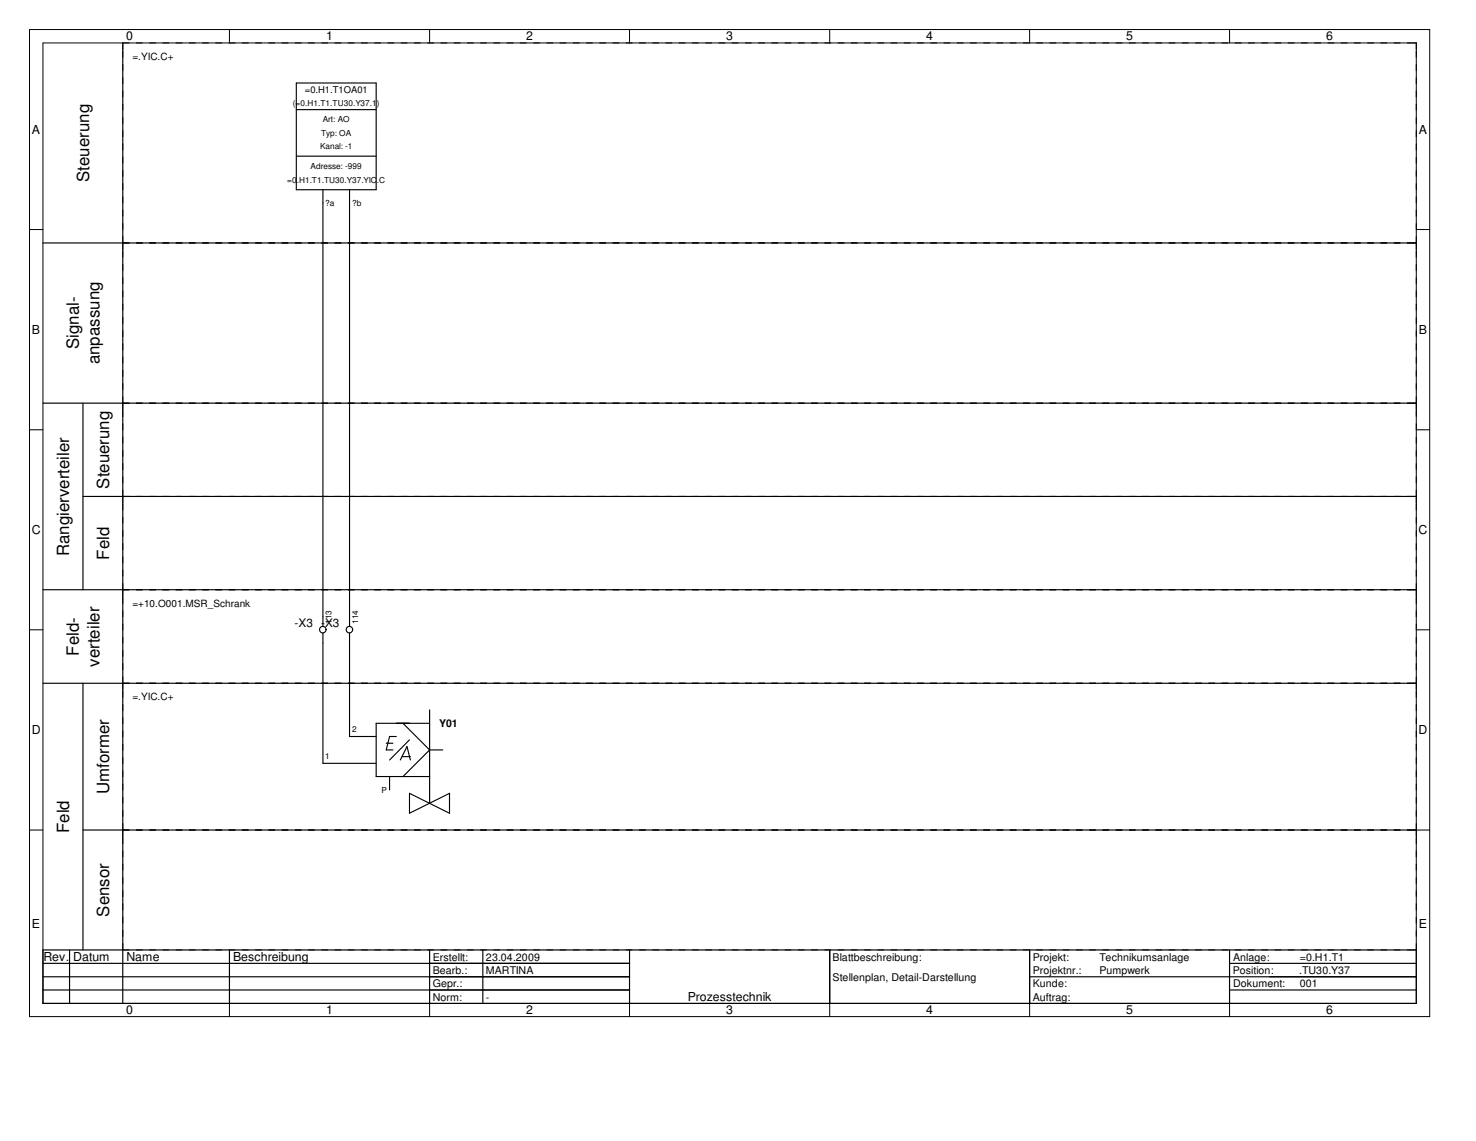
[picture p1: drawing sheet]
<svg xmlns="http://www.w3.org/2000/svg" width="279mm" height="216mm" viewBox="0 0 279 216" stroke-linecap="round" stroke-linejoin="round" font-family="sans-serif">
<g fill="none" stroke="#000" stroke-width=".19">
<path d="M5.6 5.6h265v186.8h-265zM8.1 8.1h260v181.8h-260zM23.2 8.1v1.3M43.4 5.6v2.5M81.3 5.6v2.5M119.2 5.6v2.5M157.1 5.6v2.5M194.9 5.6v2.5M232.7 5.6v2.5M5.6 43.4h2.5M23.2 46v1.2M266.8 46h1.3"/>
<path d="M268.1 43.4h2.5M23.2 76.3v1.2M266.8 76.3h1.3M5.6 81.3h2.5M23.2 93.9v1.3M266.8 93.9h1.3M268.1 81.3h2.5M5.6 119.2h2.5M23.2 111.6v1.3M266.8 111.6h1.3M268.1 119.2h2.5M23.2 129.3v1.3"/>
<path d="M266.8 129.3h1.3M5.6 157.1h2.5M23.2 157.1v1.2M266.8 157.1h3.8M266.8 179.7h1.3M43.4 189.9v2.5M81.3 189.9v2.5M119.2 189.9v2.5M157.1 189.9v2.5M194.9 189.9v2.5M232.7 189.9v2.5"/>
</g>
<g fill="none" stroke="#000" stroke-width=".22">
<path d="M23.2 8.1v181.8M8.1 46h260M8.1 76.3h260M15.7 76.3v35.3M15.7 93.9h252.4M8.1 111.6h260M8.1 129.3h260M15.7 129.3v50.4M15.7 157.1h252.4M8.1 179.7h260v10.2h-260zM13.2 179.7v10.2M43.4 179.7v10.2"/>
<path d="M81.3 179.7v10.2M91.4 179.7v10.2M119.2 179.7v10.2M157.1 179.7v10.2M194.9 179.7v10.2M232.7 179.7v10.2M8.1 184.8h111.1M8.1 182.3h111.1M8.1 187.3h111.1M194.9 184.8h73.2M232.7 182.3h35.4M232.7 187.3h35.4"/>
</g>
<g fill="none" stroke="#000" stroke-width=".19" stroke-dasharray="1.3 1.3" stroke-linecap="butt">
<path d="M23.2 8.1h243.6M23.2 46h243.6M23.2 46v-36.6M268.1 46v-36.6M23.2 76.3h243.6M23.2 76.3v-29.1M268.1 76.3v-29.1M23.2 93.9h243.6M23.2 93.9v-16.4M268.1 93.9v-16.4M23.2 111.6h243.6M23.2 111.6v-16.4"/>
<path d="M268.1 111.6v-16.4M23.2 129.3h243.6M23.2 129.3v-16.4M268.1 129.3v-16.4M23.2 157.1h243.6M23.2 157.1v-26.5M268.1 157.1v-26.5M23.2 179.7h243.6M23.2 179.7v-21.4M268.1 179.7v-21.4"/>
</g>
<g fill="none" stroke="#000" stroke-width=".21">
<path d="M56.1 15.7h15.1v20.2h-15.1zM56.1 20.7h15.1M56.1 29.5h15.1M61.1 35.9v82.6M66.2 35.9v82.6M61.1 119.8v24.6h10.1M66.2 119.8v19.6h5M75 139.4h-1.3l-.6 2.5h1.3M76.3 136.9l5 5M77.5 140l-3.8 3.8M81.3 136.9h-10.1v10h10.1M81.3 134.3v17.7"/>
<path d="M73.1 140.6h1.3M73.7 146.9v2.6M75.8 143.8l1.2-2.5 .7 2.5M76.1 143.2h1.6M77.5 150.1l7.6 3.8v-3.8l-7.6 3.8zM81.3 141.9h2.5M81.3 141.9l-5 5"/>
<circle cx="61.1" cy="119.1" r=".62"/>
<circle cx="66.1" cy="119.1" r=".62"/>
</g>
<g font-size="3.2">
<text x="16.9" y="34.4" transform="rotate(-90 16.9 34.4)">Steuerung</text>
<text x="14.9" y="66.1" transform="rotate(-90 14.9 66.1)">Signal-</text>
<text x="18.8" y="69" transform="rotate(-90 18.8 69)">anpassung</text>
<text x="20.7" y="92.5" transform="rotate(-90 20.7 92.5)">Steuerung</text>
<text x="13.1" y="105.2" transform="rotate(-90 13.1 105.2)">Rangierverteiler</text>
<text x="20.7" y="105.9" transform="rotate(-90 20.7 105.9)">Feld</text>
<text x="14.9" y="124.1" transform="rotate(-90 14.9 124.1)">Feld-</text>
<text x="18.8" y="126.2" transform="rotate(-90 18.8 126.2)">verteiler</text>
<text x="20.7" y="150.2" transform="rotate(-90 20.7 150.2)">Umformer</text>
<text x="13.1" y="157.6" transform="rotate(-90 13.1 157.6)">Feld</text>
<text x="20.7" y="173.4" transform="rotate(-90 20.7 173.4)">Sensor</text>
</g>
<g font-size="2.3">
<text x="23.9" y="7.7">0</text>
<text x="61.7" y="7.7">1</text>
<text x="99.6" y="7.7">2</text>
<text x="137.5" y="7.7">3</text>
<text x="175.3" y="7.7">4</text>
<text x="213.2" y="7.7">5</text>
<text x="251" y="7.7">6</text>
<text x="6.1" y="25.4">A</text>
<text x="268.6" y="25.4">A</text>
<text x="6.1" y="63.2">B</text>
<text x="268.6" y="63.2">B</text>
<text x="6" y="101.1">C</text>
<text x="268.5" y="101.1">C</text>
<text x="6" y="138.9">D</text>
<text x="268.5" y="138.9">D</text>
<text x="6.1" y="175.6">E</text>
<text x="268.6" y="175.6">E</text>
<text x="8.2" y="181.9">Rev. Datum</text>
<text x="23.9" y="181.9">Name</text>
<text x="44.1" y="181.9">Beschreibung</text>
<text x="23.9" y="191.9">0</text>
<text x="61.7" y="191.9">1</text>
<text x="99.6" y="191.9">2</text>
<text x="130.2" y="189.4">Prozesstechnik</text>
<text x="137.5" y="191.9">3</text>
<text x="175.3" y="191.9">4</text>
<text x="213.2" y="191.9">5</text>
<text x="251" y="191.9">6</text>
</g>
<text font-size="2.2" x="55.8" y="118.7">-X3 -X3</text>
<g font-size="2">
<text x="83.1" y="137.5">Y01</text>
<text x="81.9" y="184.3">Bearb.:</text>
<text x="81.9" y="181.8">Erstellt:</text>
<text x="92" y="181.8">23.04.2009</text>
<text x="92" y="184.3">MARTINA</text>
<text x="157.6" y="185.5">Stellenplan, Detail-Darstellung</text>
<text x="157.6" y="181.8">Blattbeschreibung:</text>
<text x="195.5" y="181.8">Projekt:</text>
<text x="195.5" y="184.3">Projektnr.:</text>
<text x="208.1" y="181.8">Technikumsanlage</text>
<text x="208.1" y="184.3">Pumpwerk</text>
<text x="233.3" y="184.3">Position:</text>
<text x="233.4" y="181.8">Anlage:</text>
<text x="246" y="184.3">.TU30.Y37</text>
<text x="246" y="181.8">=0.H1.T1</text>
<text x="81.9" y="186.8">Gepr.:</text>
<text x="81.9" y="189.4">Norm:</text>
<text x="92" y="189.4">-</text>
<text x="195.5" y="186.8">Kunde:</text>
<text x="195.5" y="189.4">Auftrag:</text>
<text x="233.4" y="186.8">Dokument:</text>
<text x="246" y="186.8">001</text>
</g>
<g font-size="1.9">
<text x="25.1" y="11.3">=.YIC.C+</text>
<text x="25.1" y="114.8">=+10.O001.MSR_Schrank</text>
<text x="25.1" y="132.5">=.YIC.C+</text>
</g>
<text font-size="1.8" x="57.7" y="17.6">=0.H1.T1OA01</text>
<g font-size="1.6">
<text x="55.5" y="20">(=0.H1.T1.TU30.Y37.1)</text>
<text x="61.1" y="23.2">Art: AO</text>
<text x="60.6" y="28.2">Kanal: -1</text>
<text x="60.8" y="25.7">Typ: OA</text>
<text x="54.4" y="34.5">=0.H1.T1.TU30.Y37.YIC.C</text>
<text x="58.8" y="32">Adresse: -999</text>
<text x="61.6" y="38.9">?a</text>
<text x="66.6" y="38.9">?b</text>
<text x="62.8" y="118.1" transform="rotate(-90 62.8 118.1)">113</text>
<text x="67.8" y="118.1" transform="rotate(-90 67.8 118.1)">114</text>
<text x="61.6" y="143.6">1</text>
<text x="66.6" y="138.6">2</text>
<text x="72.2" y="150">P</text>
</g>
</svg>
